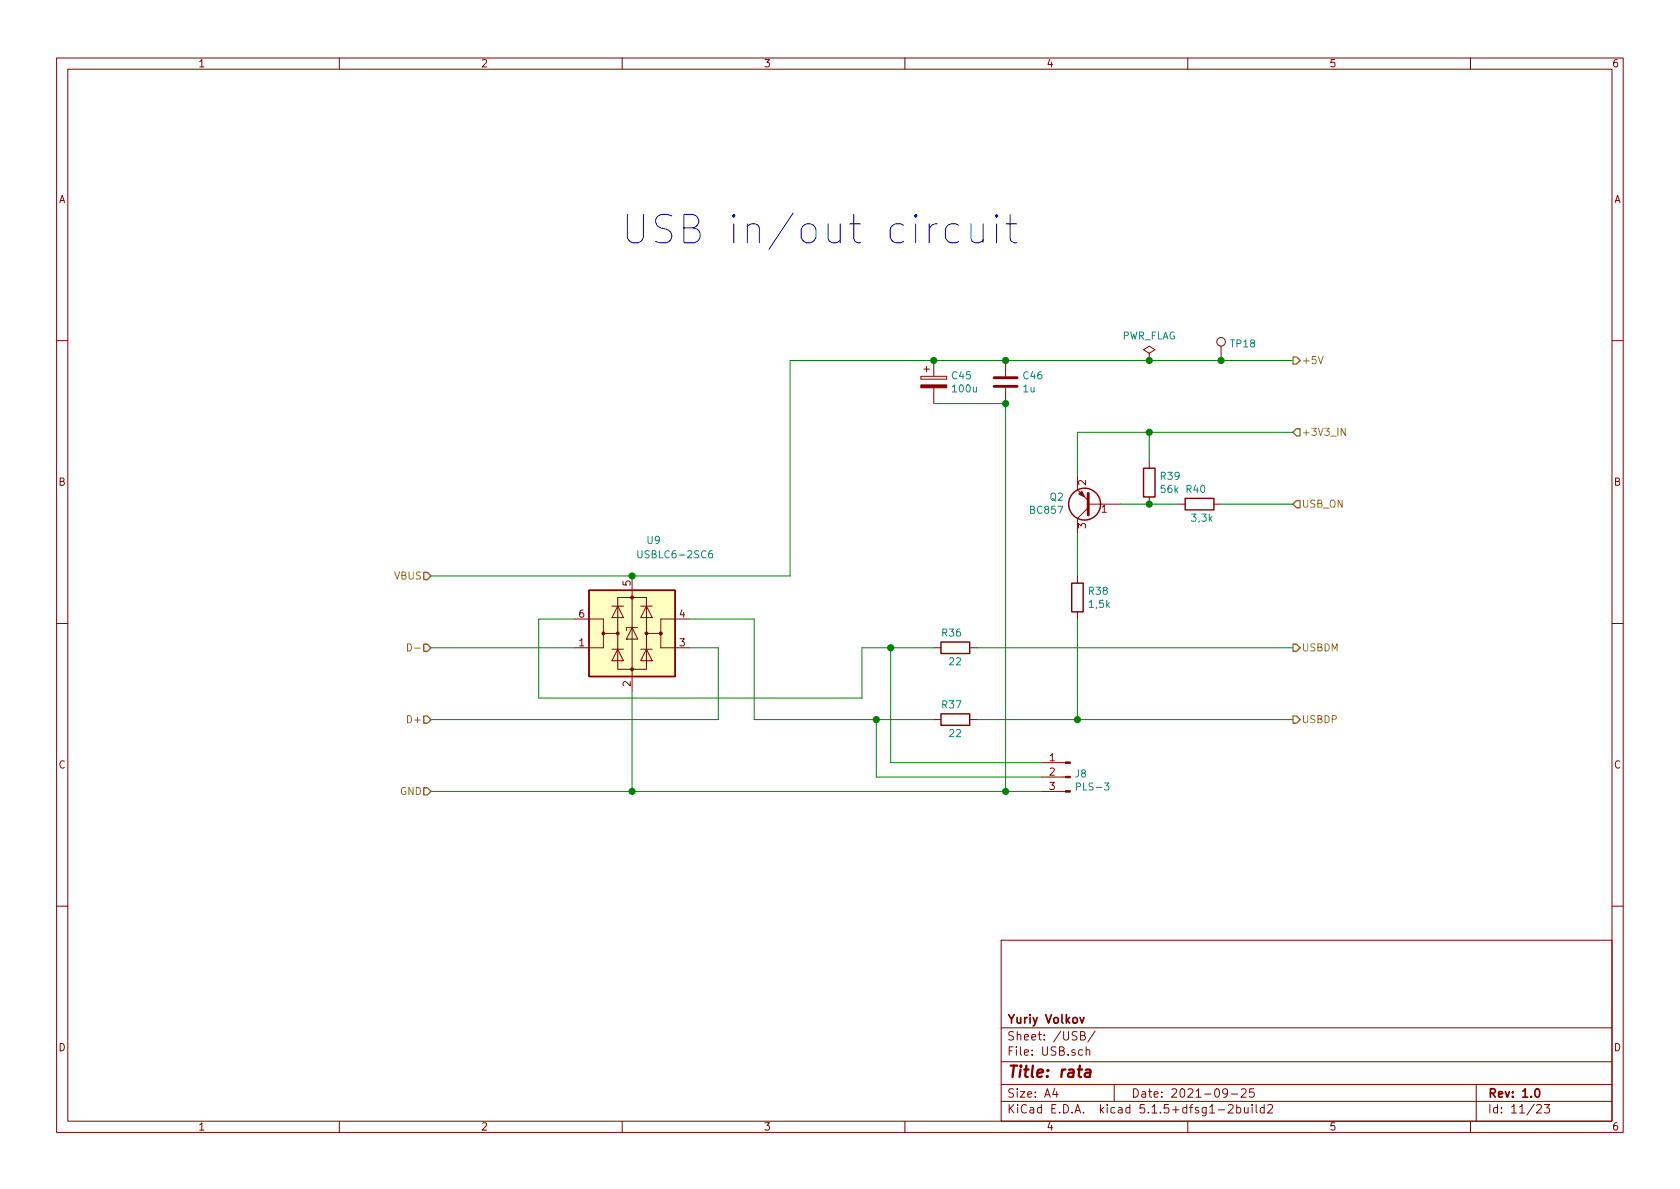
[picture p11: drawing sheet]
<svg xmlns="http://www.w3.org/2000/svg" width="297mm" height="210mm" viewBox="0 0 297 210" stroke-linecap="round" stroke-linejoin="round" font-family="sans-serif">
<g fill="none" stroke="#840000" stroke-width=".18">
<path d="M10 10.3h277v189.9h-277zM12 12.2h273v186.1h-273zM60 10.3v1.9M110 10.3v1.9M160 10.3v1.9M210 10.3v1.9M260 10.3v1.9M10 60.2h2M162.8 66.5h4.6v.6h-4.6zM163.3 65.3h1M163.8 64.8v1M165.1 63.7v2.8"/>
<path d="M165.1 68.6v2.8M177.8 63.7v2.8M177.8 68.6v2.8M203.2 62.5l1-.7-1-.6-1 .6 1 .7v1.2M203.2 63.7h.1M215.9 61.2v2.5M285 60.2h2M190.5 84.1v2.5l1.9 1.9M192.4 89.8l-1.9 1.9v2.5M192.4 89.1h5.7M203.2 81.5v1.3M203.2 87.9v1.2"/>
<path d="M208.3 89.1h1.2M214.6 89.1h1.3M10 110.3h2M101.6 109.5h5.1v2.5h2.5M106.7 112v2.5h-5.1M108.2 114.8h2M108.2 107.2h2M109.2 105.7h5.1v12.7h-5.1zM109.2 114.8l1 2h-2zM109.2 107.2l1 2h-2zM111.8 111l1 2h-2.1zM111.8 101.8v20.4"/>
<path d="M112.8 111h-2.1v.5M113.3 114.8h2M113.3 107.2h2M114.3 114.8l1 2h-2zM114.3 107.2l1 2h-2zM116.8 112v2.5h5.1M121.9 109.5h-5.1v2.5h-2.5M165.1 114.5h1.3M171.4 114.5h1.3M190.5 101.8v1.3M190.5 108.2v1.3M285 110.3h2"/>
<path d="M165.1 127.2h1.3M171.4 127.2h1.3M184.1 139.9h4.3M184.1 137.4h4.3M184.1 134.9h4.3M10 160.2h2M177 166.3h108v32h-108zM285 160.2h2M60 198.3v1.9M110 198.3v1.9M160 198.3v1.9M177 194.8h108"/>
<path d="M177 191.8h108M177 187.8h108M177 181.8h108M186.5 192.5l-.4 1h1M186.8 193v1M191.1 183.1h.5l.2-.1v-.3l-.2-.3h-.5v1.5h.5l.3-.3a.41 .41 0 0 0-.3-.5M191.4 185.7l-.4-.1-.3 .3 .1 .6h.6M192 185.7l.3-.1 .3 .1 .1 .9M192 185.1v1.5M193.6 182.3l-1.3 2M197 191.8v3M210 198.3v1.9"/>
<path d="M215.4 196.3h1.1M217 193.2l-.1 .2a.48 .48 0 0 1-.6-.1v-.6a.48 .48 0 0 1 .6-.1l.1 .1a1.19 1.19 0 0 1-.2 1.2l-.5 .1M217.2 195.5l.2-.2h.4l.2 .5-.9 1h.9M217.7 193.5h1.1M218.7 195.9l.4-.1 .3 .3-.1 .6h-.6M218.7 195.3v1.5M219.5 192.7l.2-.2h.3l.3 .2v.3v.2l-.9 .8h.9M220 195.8l.1 .9 .3 .1 .3-.1M220.7 195.8v1M221.4 195.3v.2M221.4 195.8v1M221.7 192.5h-.7l-.1 .7 .2-.1 .5 .1 .2 .2-.1 .5-.2 .1-.6-.1"/>
<path d="M222.1 195.3v1.3l.2 .2M223.5 195.9l-.4-.1-.3 .3 .1 .6 .2 .1 .4-.1M223.5 195.3v1.5M224.2 195.5l.2-.2h.3l.3 .5-.9 1h.9M260 198.3v1.9M261 191.8v6.5M271.7 195.5l.2-.2h.4l.2 .5-.9 1h.9M273 195.3h1l-.5 .6 .4 .1v.7l-.2 .1-.7-.1"/>
<circle cx="215.9" cy="60.4" r=".76"/>
</g>
<path d="M191 179.9l.3 1 .4-1M271.5 192.7l.2-.2a.81 .81 0 0 1 .6 .6 .81 .81 0 0 1-.3 .8l-.1 .1a.79 .79 0 0 1-.4-1.3z" fill="none" stroke="#840000" stroke-width=".3"/>
<path d="M192 189.2h.8v.2l-.1 1M192.8 189.6l-.7 .1a.4 .4 0 0 0-.3 .3 .4 .4 0 0 0 .2 .4l.7-.1" fill="none" stroke="#840000" stroke-width=".41"/>
<g fill="#840000" stroke="#840000" stroke-width=".18">
<path d="M162.8 68.1h4.6v.5h-4.6z"/>
<path d="M190.8 87.4l.5-.5 .5 1z"/>
<path d="M188.4 139.8h.8v.3h-.8z"/>
<path d="M188.4 137.3h.8v.2h-.8z"/>
<path d="M188.4 134.7h.8v.3h-.8z"/>
<circle cx="106.7" cy="112" r=".25"/>
<circle cx="109.2" cy="112" r=".25"/>
<circle cx="111.8" cy="118.4" r=".25"/>
<circle cx="111.8" cy="105.7" r=".25"/>
<circle cx="114.3" cy="112" r=".25"/>
<circle cx="116.8" cy="112" r=".25"/>
</g>
<path d="M104.1 104.4h15.3v15.2h-15.3z" fill="#ffffc2" stroke="#ffffc2" stroke-width=".18"/>
<g fill="none" stroke="#840000" stroke-width=".25">
<path d="M202.2 82.8h2v5.1h-2zM209.5 88.1h5.1v2.1h-5.1zM104.1 104.4h15.3v15.2h-15.3zM166.4 113.5h5v2.1h-5zM189.5 103.1h2v5.1h-2zM166.4 126.2h5v2.1h-5z"/>
<circle cx="191.8" cy="89.1" r="2.82"/>
</g>
<path d="M112.8 97.4v1l.2 .2h.4l.1-.2v-1M125.9 97.4l-.4 .1a.87 .87 0 0 0 0 1.1l.5-.1v-.5l-.5-.1-.2 .2" fill="none" stroke="#008484" stroke-width=".18"/>
<path d="M175.8 68.3h4M175.8 66.8h4M192.4 87.2v3.9" fill="none" stroke="#840000" stroke-width=".51"/>
<g fill="none" stroke="#008400" stroke-width=".18">
<path d="M165.1 71.4h12.7v68.5M203.2 76.4v5.1M228.6 63.7h-88.9v38.1h-63.5M228.6 76.4h-38.1v7.7M190.5 94.2v7.6M198.1 89.1h10.2M215.9 89.1h12.7M76.2 114.5h25.4M101.6 109.5h-6.4v13.9h57.2v-8.9h12.7M121.9 114.5h5.1v12.7h-50.8M121.9 109.5h11.4v17.7h31.8M157.5 114.5v20.4h26.6"/>
<path d="M172.7 114.5h55.9M190.5 109.5v17.7M76.2 139.9h107.9M111.8 122.2v17.7M154.9 127.2v10.2h29.2M172.7 127.2h55.9"/>
</g>
<path d="M228.6 63.1h.6l.7 .6-.7 .7h-.6zM229.2 75.8h.7v1.3h-.7l-.6-.7zM229.2 88.5h.7v1.3h-.7l-.6-.7zM74.9 113.9h.7l.6 .6-.6 .7h-.7zM74.9 101.2h.7l.6 .6-.6 .7h-.7zM228.6 113.9h.6l.7 .6-.7 .7h-.6zM74.9 139.3h.7l.6 .6-.6 .7h-.7zM74.9 126.6h.7l.6 .6-.6 .7h-.7zM228.6 126.6h.6l.7 .6-.7 .7h-.6z" fill="none" stroke="#848400" stroke-width=".25"/>
<path d="M233.1 63l.4 1.3 .4-1.3M237.9 75.7v1.3l-.8-1.3v1.3M72.1 113.8a.64 .64 0 0 1 .7 .7 .64 .64 0 0 1-.7 .6zM73.3 114.6h1" fill="none" stroke="#848400" stroke-width=".18"/>
<path d="M110.9 37.9v4.1l.5 .7 .5 .2h.9l.7-.5 .3-.4v-4.1M118.8 38.2l-.7-.3h-1.2a1.22 1.22 0 0 0-1 1.2 1.22 1.22 0 0 0 1 1.2 1.86 1.86 0 0 1 1.9 1.2 1.27 1.27 0 0 1-1 1.4h-1.2l-.7-.2M177.9 39.6h1.9M178.6 37.9v4.3l.2 .5 .5 .2h.5" fill="none" stroke="#0000c2" stroke-width=".18"/>
<g fill="#008400" stroke="#008400" stroke-width=".25">
<circle cx="165.1" cy="63.7" r=".51"/>
<circle cx="111.8" cy="101.8" r=".51"/>
<circle cx="203.2" cy="76.4" r=".51"/>
<circle cx="177.8" cy="139.9" r=".51"/>
<circle cx="203.2" cy="63.7" r=".51"/>
<circle cx="177.8" cy="71.4" r=".51"/>
<circle cx="190.5" cy="127.2" r=".51"/>
<circle cx="203.2" cy="89.1" r=".51"/>
<circle cx="177.8" cy="63.7" r=".51"/>
<circle cx="154.9" cy="127.2" r=".51"/>
<circle cx="111.8" cy="139.9" r=".51"/>
<circle cx="157.5" cy="114.5" r=".51"/>
<circle cx="215.9" cy="63.7" r=".51"/>
</g>
<text font-size="7" fill="#0000c2" x="121.9" y="43.2">USB in/out circuit</text>
<text font-size="2.8" fill="#840000" x="178" y="190.5">Title: rata</text>
<g font-size="2.1" fill="#840000">
<text x="178" y="184">Sheet: /USB/</text>
<text x="178" y="181">Yuriy Volkov</text>
<text x="178" y="186.7">File: USB.sch</text>
<text x="178" y="196.9">KiCad E.D.A. kicad 5.1.5+dfsg1-2build2</text>
<text x="178" y="194.1">Size: A4</text>
<text x="200" y="194.1">Date: 2021-09-25</text>
<text x="263" y="194.1">Rev: 1.0</text>
<text x="263" y="196.9">Id: 11/23</text>
</g>
<g font-size="1.8" fill="#840000">
<text x="35" y="11.9">1</text>
<text x="85" y="11.9">2</text>
<text x="135" y="11.9">3</text>
<text x="185" y="11.9">4</text>
<text x="235" y="11.9">5</text>
<text x="285" y="11.9">6</text>
<text x="10.4" y="35.9">A</text>
<text x="285.4" y="35.9">A</text>
<text x="10.4" y="85.9">B</text>
<text x="192" y="85.8" transform="rotate(-90 192 85.8)">2</text>
<text x="285.4" y="85.9">B</text>
<text x="192" y="93.4" transform="rotate(-90 192 93.4)">3</text>
<text x="194.8" y="90.7">1</text>
<text x="111.5" y="103.6" transform="rotate(-90 111.5 103.6)">5</text>
<text x="102.4" y="109.2">6</text>
<text x="120.2" y="109.2">4</text>
<text x="102.4" y="114.3">1</text>
<text x="120.2" y="114.3">3</text>
<text x="111.5" y="121.4" transform="rotate(-90 111.5 121.4)">2</text>
<text x="10.4" y="135.9">C</text>
<text x="185.6" y="134.6">1</text>
<text x="185.6" y="137.2">2</text>
<text x="285.4" y="135.9">C</text>
<text x="185.6" y="139.7">3</text>
<text x="10.4" y="185.9">D</text>
<text x="285.4" y="185.9">D</text>
<text x="35" y="199.9">1</text>
<text x="85" y="199.9">2</text>
<text x="135" y="199.9">3</text>
<text x="185" y="199.9">4</text>
<text x="235" y="199.9">5</text>
<text x="285" y="199.9">6</text>
</g>
<g font-size="1.8" fill="#008484">
<text x="198.2" y="60">PWR_FLAG</text>
<text x="217.7" y="61.4">TP18</text>
<text x="168.4" y="67.1">C45</text>
<text x="168.6" y="69.4">100u</text>
<text x="180.9" y="69.4">1u</text>
<text x="181" y="67.1">C46</text>
<text x="185.7" y="88.5">Q2</text>
<text x="205.3" y="84.9">R39</text>
<text x="205.3" y="87.2">56k</text>
<text x="209.8" y="87.2">R40</text>
<text x="182.3" y="90.9">BC857</text>
<text x="210.8" y="92.2">3,3k</text>
<text x="113.3" y="98.7">USBLC6-2SC6</text>
<text x="114.5" y="96.2">U9</text>
<text x="192.6" y="105.2">R38</text>
<text x="192.7" y="107.5">1,5k</text>
<text x="166.6" y="112.6">R36</text>
<text x="167.9" y="117.6">22</text>
<text x="166.6" y="125.3">R37</text>
<text x="167.9" y="130.3">22</text>
<text x="190.1" y="137.5">J8</text>
<text x="190.7" y="139.8">PLS-3</text>
</g>
<g font-size="1.8" fill="#848400">
<text x="230.1" y="64.4">+5V</text>
<text x="230.1" y="77.1">+3V3_IN</text>
<text x="230.1" y="89.8">USB_ON</text>
<text x="69.8" y="102.5">VBUS</text>
<text x="230.1" y="115.2">USBDM</text>
<text x="72.4" y="127.9">D+</text>
<text x="230.1" y="127.9">USBDP</text>
<text x="70.7" y="140.6">GND</text>
</g>
</svg>
